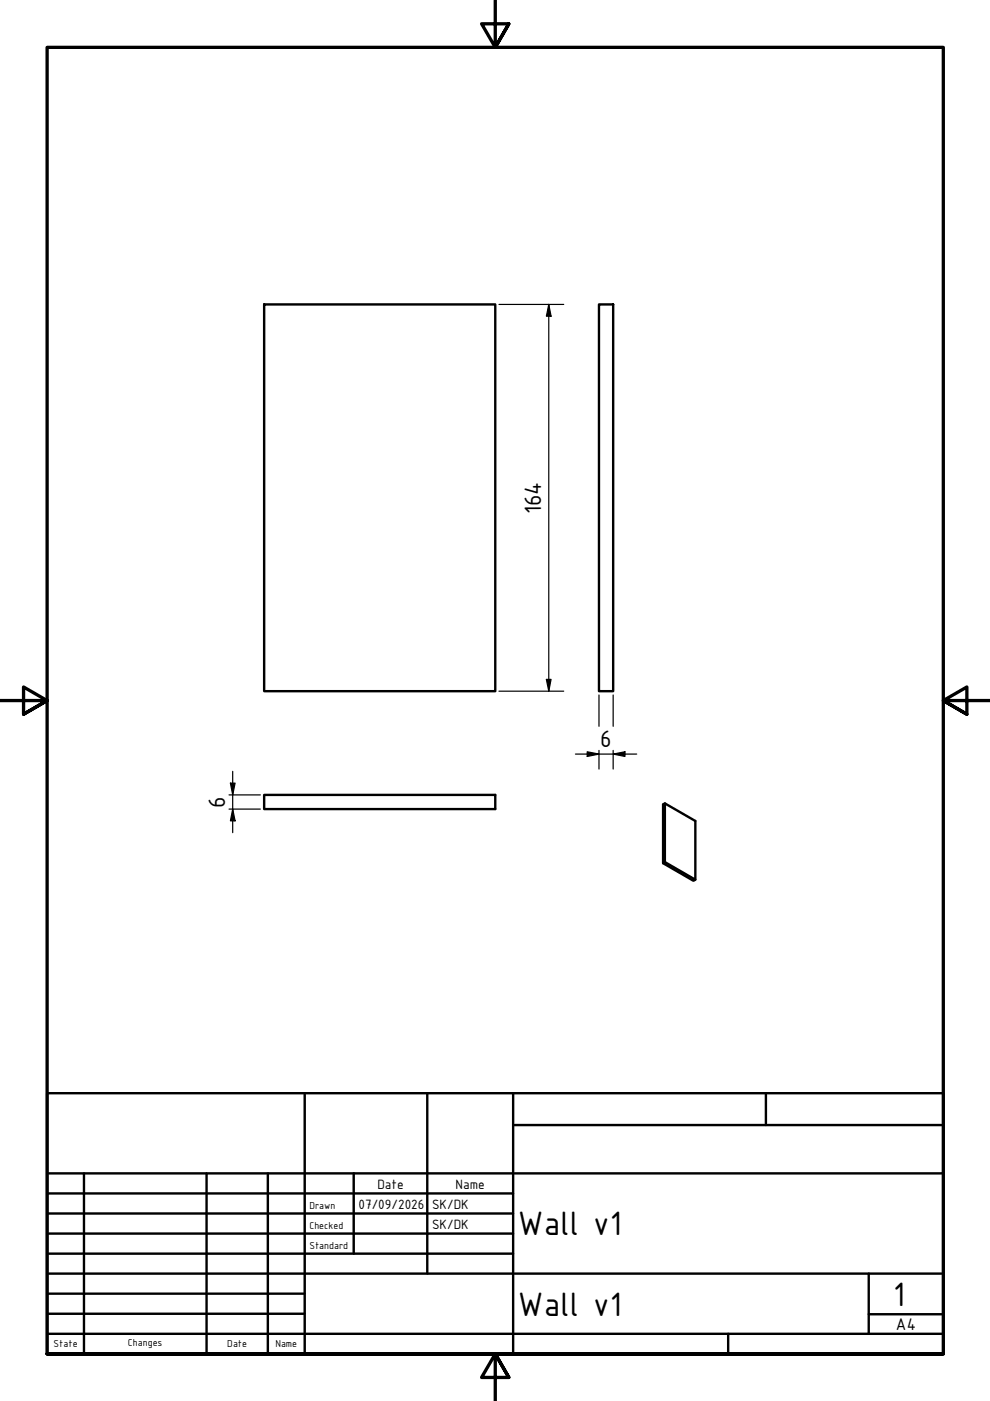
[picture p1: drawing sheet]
<svg xmlns="http://www.w3.org/2000/svg" width="210mm" height="297mm" viewBox="0 0 210 297" stroke-linecap="round" stroke-linejoin="round" font-family="sans-serif">
<!-- layer: Visible (ISO) -->
<path d="M56 64.5h49v82h-49zM127 64.5h3v82h-3zM56 168.5h49v3h-49zM141 170.3l6.4 3.8v12.4l-.4 .2-6.4-3.7M141 182.8v-12.5l-.4 .3v12.4l.4-.2 6.4 3.7" fill="none" stroke="#000" stroke-width=".51"/>
<!-- layer: Border (ISO) -->
<path d="M105 0v10l-2.9-5h5.8l-2.9 5 2.9-5M0 148.5h10l-5-2.8v5.7l5-2.9-5 2.9M210 148.5h-10l5-2.8v5.7l-5-2.9 5 2.9M10 287v-277h190v277h-190h190M107.9 292l-2.9-5 2.9 5h-5.8l2.9-5v10" fill="none" stroke="#000" stroke-width=".7"/>
<!-- layer: Title (ISO) -->
<g fill="none" stroke="#000" stroke-width=".51">
<path d="M10 231.8h190v55.2h-190zM64.6 231.8v55.2M90.6 231.8v38.2M108.8 238.5h91.2M108.8 231.8v55.2M162.4 231.8v6.7M10 253h98.8M10 257.3h98.8M10 248.8h190M17.8 248.8v38.2M43.8 248.8v38.2M56.8 248.8v38.2"/>
<path d="M75 248.8v17M10 261.5h98.8M10 265.8h98.8M10 270h190M10 274.3h54.6M10 278.5h54.6M184.2 278.6h15.8M184.2 270v12.8M10 282.8h190M154.4 282.8v4.2"/>
</g>
<!-- layer: Dimension (ISO) -->
<g fill="none" stroke="#000" stroke-width=".25">
<path d="M105.8 64.5h13.7M116.4 64.5l.4 2.5h-1zM116.4 64.5v82M105.8 146.5h13.7M115.8 144h1l-.4 2.5zM122 159.9h13M124.5 159.4l2.5 .5-2.5 .5zM127 147.3v6.7M127 159.1v4M130 159.9l2.5-.5v1zM130 147.3v6.7M130 159.1v4"/>
<path d="M48.6 168.5h6.6M48.6 171.5h6.6M48.9 166h.9l-.5 2.5zM49.3 171.5l.5 2.5h-.9zM49.3 163.5v13"/>
</g>
<path d="M116.4 64.5l.4 2.5h-1zM115.8 144h1l-.4 2.5zM130 159.9l2.5-.5v1zM48.9 166h.9l-.5 2.5zM49.3 171.5l.5 2.5h-.9zM124.5 159.4l2.5 .5-2.5 .5z" fill="#000"/>
<g font-size="7.7">
<text x="109.8" y="261.9">Wall v1</text>
<text x="109.8" y="278.9">Wall v1</text>
<text x="189.4" y="276.8">1</text>
</g>
<g font-size="5.4">
<text x="114.7" y="109" transform="rotate(-90 114.7 109)">164</text>
<text x="127.3" y="158.3">6</text>
<text x="47.8" y="171.3" transform="rotate(-90 47.8 171.3)">6</text>
</g>
<text font-size="3.9" x="190" y="282">A4</text>
<g font-size="3.1">
<text x="76" y="256.3">07/09/2026</text>
<text x="80" y="252">Date</text>
<text x="91.6" y="256.3">SK/DK</text>
<text x="96.6" y="252">Name</text>
<text x="91.6" y="260.5">SK/DK</text>
</g>
<g font-size="2.3">
<text x="65.6" y="256.3">Drawn</text>
<text x="65.6" y="260.5">Checked</text>
<text x="65.6" y="264.8">Standard</text>
<text x="11.3" y="285.7">State</text>
<text x="27.1" y="285.4">Changes</text>
<text x="48.2" y="285.7">Date</text>
<text x="58.4" y="285.7">Name</text>
</g>
</svg>
